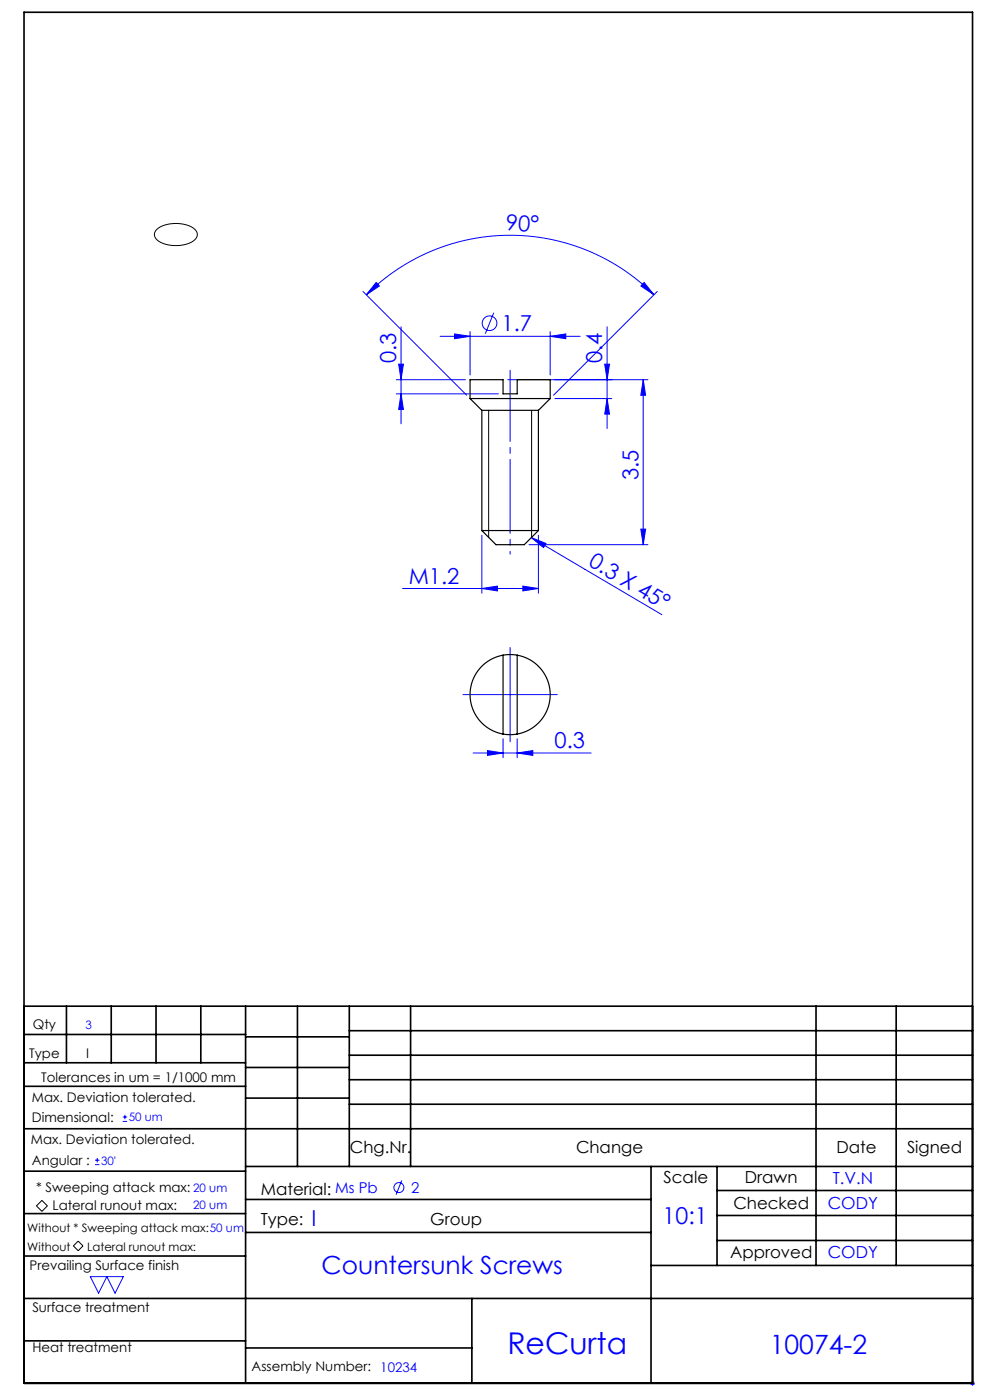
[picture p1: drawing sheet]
<svg xmlns="http://www.w3.org/2000/svg" width="210mm" height="297mm" viewBox="0 0 210 297" stroke-linecap="round" stroke-linejoin="round" font-family="sans-serif">
<g fill="none" stroke="#00f" stroke-width=".21">
<path d="M79.8 59.9l.7 .8-2.8 1.8zM136.6 59.9l2.1 2.6-2.8-1.8zM77 61.8l22 22M77.7 62.5a43.1 43.1 0 0 1 61 0M84.6 77.2h1l-.5 3.4zM85.1 69.3v20.6M93.4 71.3h29.7M96.4 70.8l3.3 .5-3.3 .6zM99.7 70.3v9.3M104.7 66.3l-1.7 4.5M116.7 71.3l3.3-.5v1.1zM116.7 70.3v9.3"/>
<path d="M128.3 77.2h1l-.5 3.4zM128.8 69.3v21.6M139.4 61.8l-22 22M84.1 80.6h14.6M84.1 83.6h21.6M85.1 83.6l.5 3.3h-1zM107.7 80.6h29.7M117.7 84.6h12.1M128.8 84.6l.5 3.3h-1zM136.4 80.6v35M136.4 80.6l.5 3.3h-1zM102.2 113.6v12.2"/>
<path d="M112.2 115.6h25.2M112.7 114.1l3.1 1.2-.5 .9zM112.7 114.1l27.7 16.3M114.2 113.6v12.2M135.9 112.2h1l-.5 3.4zM85.4 124.8h28.8M102.2 124.8l3.3-.5v1.1zM108.2 137.4v20M110.9 124.3l3.3 .5-3.3 .6zM98.2 147.4h20M100.4 159.7h25M103.4 159.2l3.3 .5-3.3 .6z"/>
<path d="M106.7 156.7v4M109.7 159.7l3.3-.5v1.1zM109.7 156.7v4M26 237.9h1M26 237h1M26.5 236.5v.9M20.2 247.1h.9M20.2 246.1h.9M20.6 245.7v.9M85.2 250.4l-1.2 3.1M19.2 270.8h7l-1.8 3.5-1.7-3.5-1.8 3.5zM205.8 293.5h1"/>
<path d="M205.9 293.1l.7 .7M206.3 293v1M206.6 293.1l-.7 .7"/>
<circle cx="103.8" cy="68.6" r="1.56"/>
<circle cx="84.6" cy="251.9" r="1.06"/>
</g>
<path d="M33.2 48.7a7 7 0 0 1 8.3 .1 1.63 1.63 0 0 1-1 2.6 7.2 7.2 0 0 1-7.4-.7l-.1-.1a1.35 1.35 0 0 1 .2-1.9zM103.7 87v27M112.8 87v27M8.9 254.7l1.2 1.1-1.2 1.2-1.2-1.2zM15.6 264.3l1-1 1 1-1 1z" fill="none" stroke="#000" stroke-width=".21"/>
<path d="M108.2 78.6v34" fill="none" stroke="#00f" stroke-width=".21" stroke-dasharray="15.2 1.3 1.3 1.3" stroke-dashoffset=".1"/>
<path d="M108.2 112.6v5" fill="none" stroke="#00f" stroke-width=".21" stroke-dasharray="15.2 1.3 1.3 1.3" stroke-dashoffset="14.6"/>
<g fill="none" stroke="#000" stroke-width=".35">
<path d="M5.1 2.6h201.2v290.9h-201.2zM5.1 213.5h201.2M5.1 219.5h47M14.1 213.5v12M23.6 213.5v12M33.1 213.5v12M42.6 213.5v12M52.1 213.5v80M52.1 220h22M63.1 213.5v34M74.1 218.7h132.2M74.1 213.5v34"/>
<path d="M87.1 213.5v34M173.1 213.5v55M190.1 213.5v55M5.1 239.5h201.2M5.1 230.5h47M5.1 225.5h47M52.1 226.5h22M52.1 233h22M74.1 223.9h132.2M74.1 229.1h132.2M74.1 234.3h132.2M5.1 257.5h47"/>
<path d="M5.1 248.5h47M52.1 247.5h154.2M52.1 254.5h86M138.1 247.5v46M152.1 247.5v21M152.1 252.6h54.2M152.1 257.9h54.2M5.1 275.5h201.2M5.1 266.5h47M52.1 261.5h86M100.1 275.5v18M138.1 268.5h68.2"/>
<path d="M152.1 263.2h54.2M5.1 284.5h47M52.1 286h48"/>
</g>
<g fill="#00f">
<path d="M112.7 114.1l3.1 1.2-.5 .9z"/>
<path d="M136.6 59.9l2.1 2.6-2.8-1.8zM79.8 59.9l.7 .8-2.8 1.8z"/>
<path d="M96.4 70.8l3.3 .5-3.3 .6zM116.7 71.3l3.3-.5v1.1zM102.2 124.8l3.3-.5v1.1zM110.9 124.3l3.3 .5-3.3 .6zM103.4 159.2l3.3 .5-3.3 .6zM109.7 159.7l3.3-.5v1.1z"/>
<path d="M136.4 80.6l.5 3.3h-1zM135.9 112.2h1l-.5 3.4zM128.3 77.2h1l-.5 3.4zM128.8 84.6l.5 3.3h-1zM84.6 77.2h1l-.5 3.4zM85.1 83.6l.5 3.3h-1z"/>
</g>
<g fill="none" stroke="#000" stroke-width=".25">
<path d="M99.7 84.6h17M99.7 84.6v-4h7v3h3v-3h7v4M99.7 84.6l2.5 2.5M102.2 87.1h12M102.2 87.1v25.5M114.2 87.1v25.5M116.7 84.6l-2.5 2.5M102.2 112.6l3 3h6l3-3M102.2 112.6h12M106.7 139a8.5 8.5 0 0 0-7 8.4 8.5 8.5 0 0 0 7 8.3M106.7 139l1.5-.1 1.5 .1M106.7 139v16.7"/>
<path d="M109.7 139a8.5 8.5 0 0 1 7 8.4 8.5 8.5 0 0 1-7 8.3M109.7 139v16.7M106.7 155.7l1.5 .2 1.5-.2"/>
</g>
<text font-size="6.3" fill="#00f" x="107.6" y="287.3">ReCurta</text>
<text font-size="5.6" fill="#00f" x="163.3" y="287.2">10074-2</text>
<text font-size="5.3" fill="#00f" x="68.2" y="270.3">Countersunk Screws</text>
<text font-size="4.9" fill="#00f" x="140.6" y="259.7">10:1</text>
<g font-size="4.7" fill="#00f">
<text x="107.2" y="48.8" transform="rotate(3 107.2 48.8)">90°</text>
<text x="106.4" y="70.3">1.7</text>
<text x="84.1" y="77.1" transform="rotate(-90 84.1 77.1)">0.3</text>
<text x="127.8" y="77.1" transform="rotate(-90 127.8 77.1)">0.4</text>
<text x="135.4" y="101.9" transform="rotate(-90 135.4 101.9)">3.5</text>
<text x="124.6" y="119.9" transform="rotate(31 124.6 119.9)">0.3 X 45°</text>
<text x="86.7" y="123.8">M1.2</text>
<text x="117.6" y="158.7">0.3</text>
<text x="66.1" y="260">I</text>
</g>
<g font-size="3.5">
<text x="74.2" y="244.7">Chg.Nr.</text>
<text x="122.2" y="244.7">Change</text>
<text x="177.4" y="244.7">Date</text>
<text x="192.4" y="244.7">Signed</text>
<text x="140.8" y="250.9">Scale</text>
<text x="158" y="250.9">Drawn</text>
<text x="55.3" y="253.5">Material: Ms Pb</text>
<text x="155.6" y="256.4">Checked</text>
<text x="55.3" y="259.8">Type:</text>
<text x="91.3" y="259.8">Group</text>
<text x="154.9" y="266.9">Approved</text>
</g>
<g font-size="3.5" fill="#00f">
<text x="176.6" y="251.1">T.V.N</text>
<text x="175.6" y="256.6">CODY</text>
<text x="175.6" y="267">CODY</text>
</g>
<text font-size="3.2" fill="#00f" x="87.2" y="253.1">2</text>
<g font-size="2.8">
<text x="7" y="218.4">Qty</text>
<text x="6.2" y="224.5">Type</text>
<text x="18.2" y="224.5">I</text>
<text x="6.8" y="233.7">Max. Deviation tolerated.</text>
<text x="8.8" y="229.4">Tolerances in um = 1/1000 mm</text>
<text x="6.8" y="238.1">Dimensional:</text>
<text x="6.6" y="242.8">Max. Deviation tolerated.</text>
<text x="6.8" y="247.1">Angular :</text>
<text x="7.6" y="252.9">* Sweeping attack max:</text>
<text x="11.2" y="256.7">Lateral runout max:</text>
<text x="6.3" y="269.5">Prevailing Surface finish</text>
<text x="6.9" y="278.3">Surface treatment</text>
<text x="6.9" y="286.7">Heat treatment</text>
<text x="53.4" y="290.9">Assembly Number: 10234</text>
</g>
<g font-size="2.5" fill="#00f">
<text x="18.1" y="218.3">3</text>
<text x="27.3" y="237.9">50 um</text>
<text x="21.4" y="247.1">30'</text>
<text x="41" y="253">20 um</text>
<text x="41" y="256.5">20 um</text>
</g>
<g font-size="2.5">
<text x="5.8" y="261.4">Without * Sweeping attack max:50 um</text>
<text x="5.8" y="265.4">Without</text>
<text x="18.5" y="265.3">Lateral runout max:</text>
</g>
</svg>
